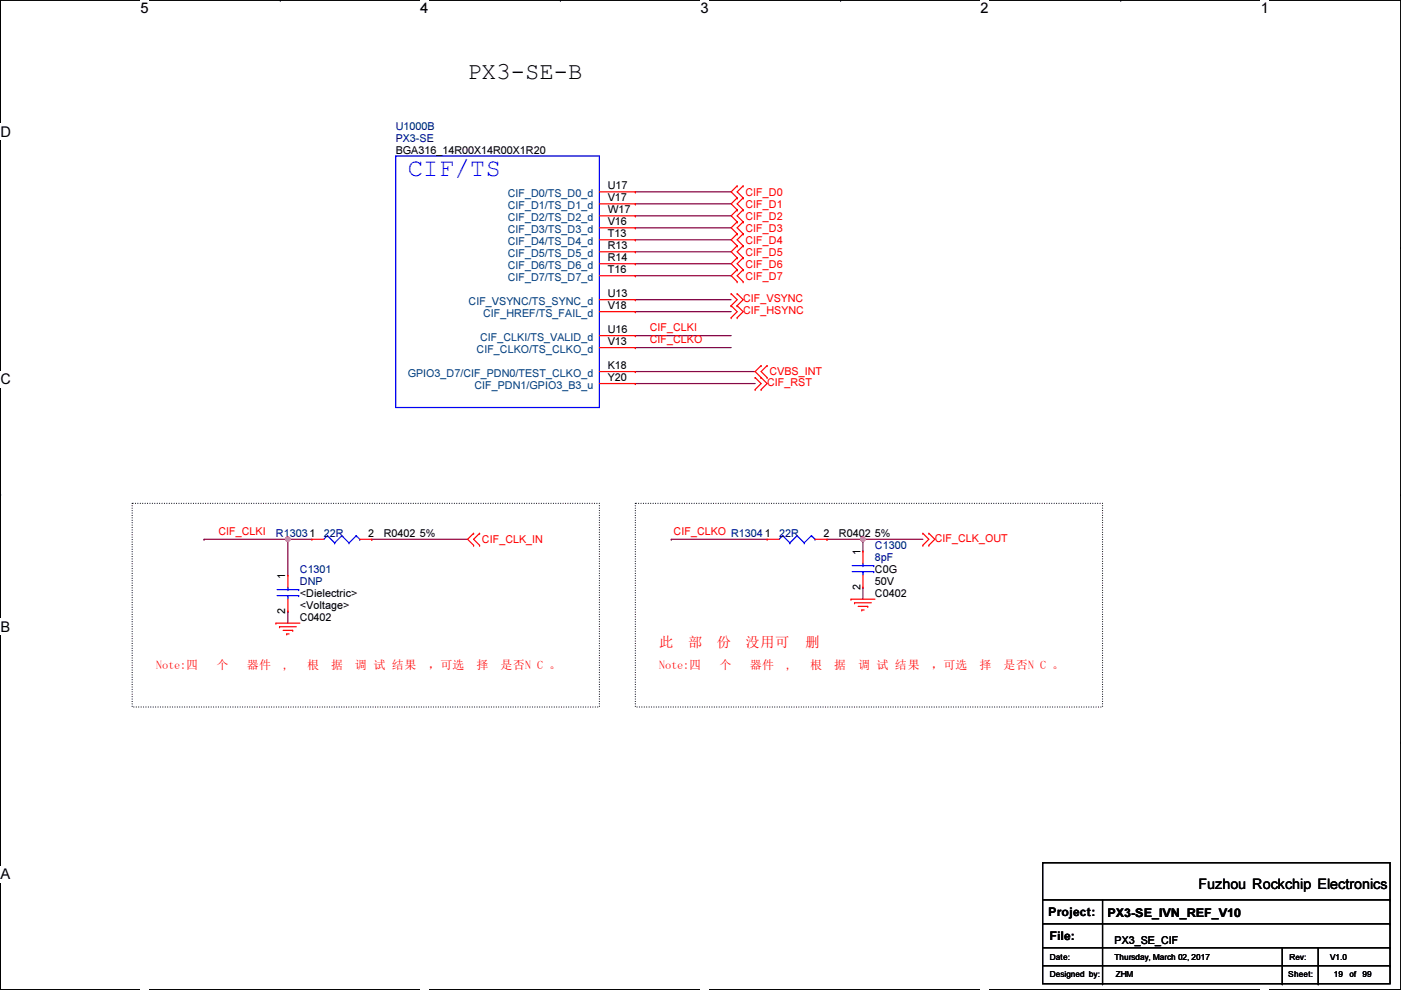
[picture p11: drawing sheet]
<svg xmlns="http://www.w3.org/2000/svg" width="297mm" height="210mm" viewBox="0 0 297 210" stroke-linecap="round" stroke-linejoin="round" font-family="sans-serif">
<path d="M.1 0h296.9v209.8h-296.9z" fill="none" stroke="#000" stroke-width=".25"/>
<g fill="#fff">
<path d="M29.8 0h1.7v3.5h-1.7z"/>
<path d="M29.8 209.8l1.7 .1z"/>
</g>
<path d="M59.4 0h.1M59.4 209.8h.1" fill="none" stroke="#000" stroke-width=".25"/>
<g fill="#fff">
<path d="M89.1 0h1.7v3.5h-1.7z"/>
<path d="M89.1 209.8l1.7 .1z"/>
</g>
<path d="M118.8 0h.1M118.8 209.8h.1" fill="none" stroke="#000" stroke-width=".25"/>
<g fill="#fff">
<path d="M148.5 0h1.7v3.5h-1.7z"/>
<path d="M148.5 209.8l1.7 .1z"/>
</g>
<path d="M178.2 0h.1M178.2 209.8h.1" fill="none" stroke="#000" stroke-width=".25"/>
<g fill="#fff">
<path d="M207.9 0h1.7v3.5h-1.7z"/>
<path d="M207.9 209.8l1.7 .1z"/>
</g>
<path d="M237.6 0h.1M237.6 209.8h.1" fill="none" stroke="#000" stroke-width=".25"/>
<g fill="#fff">
<path d="M267.3 0h1.7v3.5h-1.7z"/>
<path d="M267.3 209.8l1.7 .1z"/>
<path d="M.1 26.2h2.2v3.5h-2.2z"/>
<path d="M297 26.2l.1 3.5z"/>
<path d="M.1 78.7h2.2v3.5h-2.2z"/>
<path d="M297 78.7l.1 3.5z"/>
</g>
<path d="M.1 52.5h.1M297 52.5h.1" fill="none" stroke="#000" stroke-width=".25"/>
<g fill="#fff">
<path d="M.1 131.1h2.1v3.5h-2.1z"/>
<path d="M297 131.1l.1 3.5z"/>
</g>
<path d="M.1 104.9h.1M297 104.9h.1" fill="none" stroke="#000" stroke-width=".25"/>
<path d="M.1 104.9h.1M297 104.9h.1" fill="none" stroke="#000" stroke-width=".21"/>
<g fill="#fff">
<path d="M.1 183.6h2.1v3.5h-2.1z"/>
<path d="M297 183.6l.1 3.5z"/>
</g>
<path d="M.1 157.4h.1M297 157.4h.1" fill="none" stroke="#000" stroke-width=".25"/>
<path d="M28 106.7h99.1v43.2h-99.1zM134.7 106.7h99.1v43.2h-99.1z" fill="none" stroke="#000" stroke-width=".25" stroke-dasharray="0 .5"/>
<g fill="none" stroke="#800040" stroke-width=".25">
<path d="M134.7 58.5h.1M134.7 53.4h.1M134.7 50.8h.1M134.7 45.8h.1M134.7 48.3h.1M134.7 40.7h.1M134.7 55.9h.1M134.7 43.2h.1M134.7 58.5h20.3M134.7 53.4h20.3M134.7 50.8h20.3M134.7 45.8h20.3"/>
<path d="M134.7 48.3h20.3M134.7 40.7h20.3M134.7 55.9h20.3M134.7 43.2h20.3M134.7 66.1h.1M134.7 63.5h.1M134.7 71.2h.1M134.7 73.7h.1M134.7 66.1h20.3M134.7 63.5h20.3M134.7 71.2h20.3M134.7 73.7h20.3"/>
<path d="M61 114.3h.1M61 114.3h5.1M61 114.3v7.7"/>
</g>
<circle cx="61" cy="114.3" r=".49" fill="#f0f"/>
<circle cx="61" cy="114.3" r=".49" fill="none" stroke="#f0f" stroke-width=".25"/>
<g fill="none" stroke="#800040" stroke-width=".25">
<path d="M134.7 78.8h.1M134.7 78.8h25.4M134.7 81.3h.1M134.7 81.3h25.4M43.3 114.3h.1M43.3 114.3h17.7M78.8 114.3h.1M78.8 114.3h20.3M142.3 114.3h.1M142.3 114.3h20.3M175.3 114.3h.1M175.3 114.3h20.4"/>
<path d="M183 114.3h.1M183 114.3v2.6M61 129.6h.1M61 129.6v2.5M183 124.5h.1M183 124.5v2.5"/>
</g>
<circle cx="182.9" cy="114.3" r=".49" fill="#f0f"/>
<circle cx="182.9" cy="114.3" r=".49" fill="none" stroke="#f0f" stroke-width=".25"/>
<g fill="none" stroke="#f00" stroke-width=".25">
<path d="M156.3 39.4h.1M156.3 39.4l-1.3 1.3 1.3 1.3M157.6 39.4h.1M157.6 39.4l-1.3 1.3 1.3 1.3M127.1 40.7h7.6M127.1 43.2h7.6M127.1 45.8h7.6M127.1 48.3h7.6M127.1 50.8h7.6M127.1 53.4h7.6M127.1 55.9h7.6M127.1 58.5h7.6"/>
<path d="M134.7 40.7h.1M134.7 43.2h.1M134.7 45.8h.1M134.7 48.3h.1M134.7 50.8h.1M134.7 53.4h.1M134.7 55.9h.1M134.7 58.5h.1M156.3 42h.1M156.3 44.5h.1M156.3 47h.1M156.3 49.6h.1"/>
<path d="M156.3 52.1h.1M156.3 54.7h.1M156.3 57.2h.1M156.3 59.7h.1M156.3 42l-1.3 1.2 1.3 1.3M156.3 44.5l-1.3 1.3 1.3 1.2M156.3 47l-1.3 1.3 1.3 1.3M156.3 49.6l-1.3 1.2 1.3 1.3M156.3 52.1l-1.3 1.3 1.3 1.3M156.3 54.7l-1.3 1.2 1.3 1.3M156.3 57.2l-1.3 1.3 1.3 1.2M157.6 42h.1"/>
<path d="M157.6 44.5h.1M157.6 47h.1M157.6 49.6h.1M157.6 52.1h.1M157.6 54.7h.1M157.6 57.2h.1M157.6 59.7h.1M157.6 42l-1.3 1.2 1.3 1.3M157.6 44.5l-1.3 1.3 1.3 1.2M157.6 47l-1.3 1.3 1.3 1.3M157.6 49.6l-1.3 1.2 1.3 1.3M157.6 52.1l-1.3 1.3 1.3 1.3"/>
<path d="M157.6 54.7l-1.3 1.2 1.3 1.3M157.6 57.2l-1.3 1.3 1.3 1.2M127.1 63.5h7.6M127.1 71.2h7.6M127.1 66.1h7.6M127.1 73.7h7.6M127.1 78.8h7.6M134.7 63.5h.1M134.7 71.2h.1M134.7 66.1h.1M134.7 73.7h.1M134.7 78.8h.1"/>
<path d="M155 64.8h.1M155 62.3h.1M155 67.4h.1M155 62.3l1.3 1.2-1.3 1.3M155 64.8l1.3 1.3-1.3 1.3M156.3 64.8h.1M156.3 62.3h.1M156.3 67.4h.1M156.3 62.3l1.3 1.2-1.3 1.3M156.3 64.8l1.3 1.3-1.3 1.3M161.4 77.5h.1M161.4 77.5l-1.3 1.3 2.5 2.5-1.2 1.3"/>
<path d="M162.6 77.5h.1M162.6 77.5l-1.2 1.3 1.2 1.3M127.1 81.3h7.6M134.7 81.3h.1M160.1 82.6h.1M160.1 80.1h.1M160.1 80.1l1.3 1.2-1.3 1.3M161.4 80.1h.1M161.4 82.6h.1M162.6 80.1h.1M66.1 114.3h.1M66.1 114.3h2.6"/>
<path d="M76.3 114.3h2.5M78.8 114.3h.1M100.4 113.1h.1M100.4 115.6h.1M100.4 113.1l-1.3 1.2 1.3 1.3M101.7 115.6h.1M101.7 113.1h.1M101.7 113.1l-1.3 1.2 1.3 1.3M162.6 114.3h.1M162.6 114.3h2.6M172.8 114.3h2.5M175.3 114.3h.1"/>
<path d="M183 116.9h.1M183 116.9v2.5M195.7 115.6h.1M195.7 113.1h.1M195.7 113.1l1.2 1.2-1.2 1.3M196.9 115.6h.1M196.9 113.1h.1M196.9 113.1l1.3 1.2-1.3 1.3M58.5 132.1h.1M58.5 132.1h5.1M59.3 132.9h.1M59.3 132.9h3.5"/>
<path d="M60 133.6h2.1M60.8 134.4h.1M60.8 134.4h.5M61 122h.1M61 129.6h.1M61 122v2.5M61 127v2.6M62.1 133.6h.1M180.4 127h.1M180.4 127h5.1M181.2 127.8h.1M181.2 127.8h3.5"/>
<path d="M181.9 128.6h2.1M182.7 129.3h.1M182.7 129.3h.5M183 124.5h.1M183 122v2.5M184 128.6h.1"/>
</g>
<g fill="none" stroke="#000" stroke-width=".25">
<path d="M221.1 182.9h73.6v25.7h-73.6zM221.1 190.8h73.6M221.1 195.9h73.6M233.8 190.8v17.8M294.7 190.8h.1M294.7 195.9h.1M221.1 201h73.6M221.1 204.8h73.6M233.8 208.6h.1M271.9 208.6h.1M271.9 201v7.6M279.5 208.6h.1"/>
<path d="M279.5 201v7.6M294.7 201h.1M294.7 204.8h.1"/>
</g>
<g fill="none" stroke="#00f" stroke-width=".25">
<path d="M83.9 33.1h43.2v53.3h-43.2zM69.4 113.6h.1M69.4 113.6l-.7 .7M69.4 113.6l1.5 1.5M70.9 115.1h.1M72.5 113.6h.1M72.5 113.6l-1.6 1.5M72.5 113.6l1.5 1.5M74 115.1h.1M75.5 113.6h.1M75.5 113.6l-1.5 1.5M75.5 113.6l.8 .7"/>
<path d="M76.3 114.3h.1M165.9 113.6h.1M165.9 113.6l-.7 .7M165.9 113.6l1.6 1.5M167.5 115.1h.1M169 113.6h.1M169 113.6l-1.5 1.5M169 113.6l1.5 1.5M170.5 115.1h.1M172 113.6h.1M172 113.6l-1.5 1.5M172 113.6l.8 .7"/>
<path d="M172.8 114.3h.1M180.7 119.9h4.5M183 119.9h.1M183 119.4v.5M185.2 119.9h.1M58.8 126.3h4.5M58.8 125h4.5M61 125h.1M61 126.3h.1M61 124.5v.5M61 126.3v.7M63.3 126.3h.1"/>
<path d="M63.3 125h.1M180.7 121.2h4.5M183 121.2h.1M183 121.2v.8M185.2 121.2h.1"/>
</g>
<circle cx="61" cy="114.3" r=".49" fill="#f0f"/>
<circle cx="61" cy="114.3" r=".49" fill="none" stroke="#f0f" stroke-width=".25"/>
<circle cx="182.9" cy="114.3" r=".49" fill="#f0f"/>
<circle cx="182.9" cy="114.3" r=".49" fill="none" stroke="#f0f" stroke-width=".25"/>
<text font-size="5.3" fill="#00f" x="86.4" y="37.3">CIF/TS</text>
<text font-size="5.1" x="99.1" y="16.8">PX3-SE-B</text>
<g font-size="3.1">
<text x="29.8" y="2.8">5</text>
<text x="89.1" y="2.8">4</text>
<text x="148.5" y="2.8">3</text>
<text x="207.9" y="2.8">2</text>
<text x="267.3" y="2.8">1</text>
<text x=".1" y="29">D</text>
<text x=".1" y="81.5">C</text>
<text x=".1" y="133.9">B</text>
<text x=".1" y="186.4">A</text>
<text x="297" y="186.4">A</text>
</g>
<g font-size="3" fill="#f00">
<text x="139.8" y="137.2">此</text>
<text x="145.9" y="137.2">部</text>
<text x="152" y="137.2">份</text>
<text x="158.1" y="137.2">没用可</text>
<text x="170.8" y="137.2">删</text>
</g>
<text font-size="3" x="254.1" y="188.5">Fuzhou Rockchip Electronics</text>
<g font-size="2.5" fill="#f00">
<text x="33.1" y="141.9">Note:四</text>
<text x="45.9" y="141.9">个</text>
<text x="52.3" y="141.9">器件</text>
<text x="60" y="141.9">,</text>
<text x="65.1" y="141.9">根</text>
<text x="70.2" y="141.9">据</text>
<text x="75.3" y="141.9">调 试 结果</text>
<text x="90.8" y="141.9">，可 选</text>
<text x="101" y="141.9">择</text>
<text x="106.1" y="141.9">是否N C 。</text>
<text x="139.8" y="141.9">Note:四</text>
<text x="152.6" y="141.9">个</text>
<text x="159" y="141.9">器件</text>
<text x="166.7" y="141.9">,</text>
<text x="171.8" y="141.9">根</text>
<text x="176.9" y="141.9">据</text>
<text x="181.9" y="141.9">调 试 结果</text>
<text x="197.5" y="141.9">，可 选</text>
<text x="207.7" y="141.9">择</text>
<text x="212.8" y="141.9">是否N C 。</text>
</g>
<g font-size="2.5">
<text x="222.3" y="194.2">Project:</text>
<text x="234.8" y="194.4">PX3-SE_IVN_REF_V10</text>
<text x="222.6" y="199.3">File:</text>
</g>
<g font-size="2.3" fill="#000080">
<text x="83.9" y="27.5">U1000B</text>
<text x="83.9" y="30.1">PX3-SE</text>
<text x="58.5" y="113.9">R13031</text>
<text x="68.7" y="113.9">22R</text>
<text x="165.2" y="113.9">22R</text>
<text x="185.5" y="116.4">C1300</text>
<text x="185.5" y="119">8pF</text>
<text x="63.6" y="121.5">C1301</text>
<text x="63.6" y="124">DNP</text>
</g>
<g font-size="2.3">
<text x="83.9" y="32.6">BGA316_14R00X14R00X1R20</text>
<text x="128.9" y="40.1">U17</text>
<text x="128.9" y="42.7">V17</text>
<text x="128.9" y="45.2">W17</text>
<text x="128.9" y="47.8">V16</text>
<text x="128.9" y="50.3">T13</text>
<text x="128.9" y="52.8">R13</text>
<text x="128.9" y="55.4">R14</text>
<text x="128.9" y="57.9">T16</text>
<text x="128.9" y="63">U13</text>
<text x="128.9" y="65.5">V18</text>
<text x="128.9" y="70.6">U16</text>
<text x="128.9" y="73.2">V13</text>
<text x="128.9" y="80.8">Y20</text>
<text x="128.9" y="78.2">K18</text>
<text x="78.1" y="113.8">2</text>
<text x="81.4" y="113.9">R0402 5%</text>
<text x="174.6" y="113.8">2</text>
<text x="177.9" y="113.9">R0402 5%</text>
<text x="182.4" y="117.6" transform="rotate(-90 182.4 117.6)">1</text>
<text x="60.5" y="122.7" transform="rotate(-90 60.5 122.7)">1</text>
<text x="182.4" y="125" transform="rotate(-90 182.4 125)">2</text>
<text x="185.5" y="121.5">C0G</text>
<text x="185.5" y="124">50V</text>
<text x="60.5" y="130.1" transform="rotate(-90 60.5 130.1)">2</text>
<text x="63.6" y="131.7">C0402</text>
<text x="63.6" y="126.6">&lt;Dielectric&gt;</text>
<text x="63.6" y="129.1">&lt;Voltage&gt;</text>
<text x="185.5" y="126.6">C0402</text>
<text x="236.3" y="200.2">PX3_SE_CIF</text>
</g>
<g font-size="2.3" fill="#004080">
<text x="107.7" y="41.7">CIF_D0/TS_D0_d</text>
<text x="107.7" y="44.3">CIF_D1/TS_D1_d</text>
<text x="107.7" y="46.8">CIF_D2/TS_D2_d</text>
<text x="107.7" y="49.4">CIF_D3/TS_D3_d</text>
<text x="107.7" y="51.9">CIF_D4/TS_D4_d</text>
<text x="107.7" y="54.4">CIF_D5/TS_D5_d</text>
<text x="107.7" y="57">CIF_D6/TS_D6_d</text>
<text x="107.7" y="59.5">CIF_D7/TS_D7_d</text>
<text x="99.4" y="64.6">CIF_VSYNC/TS_SYNC_d</text>
<text x="102.4" y="67.1">CIF_HREF/TS_FAIL_d</text>
<text x="101" y="74.8">CIF_CLKO/TS_CLKO_d</text>
<text x="101.8" y="72.2">CIF_CLKI/TS_VALID_d</text>
<text x="86.4" y="79.8">GPIO3_D7/CIF_PDN0/TEST_CLKO_d</text>
<text x="100.6" y="82.4">CIF_PDN1/GPIO3_B3_u</text>
</g>
<g font-size="2.3" fill="#f00">
<text x="158.1" y="41.5">CIF_D0</text>
<text x="158.1" y="44">CIF_D1</text>
<text x="158.1" y="46.6">CIF_D2</text>
<text x="158.1" y="49.1">CIF_D3</text>
<text x="158.1" y="51.6">CIF_D4</text>
<text x="158.1" y="54.2">CIF_D5</text>
<text x="158.1" y="56.7">CIF_D6</text>
<text x="158.1" y="59.3">CIF_D7</text>
<text x="157.6" y="64.1">CIF_VSYNC</text>
<text x="137.7" y="70.2">CIF_CLKI</text>
<text x="157.6" y="66.6">CIF_HSYNC</text>
<text x="137.7" y="72.8">CIF_CLKO</text>
<text x="162.6" y="81.9">CIF_RST</text>
<text x="163.1" y="79.6">CVBS_INT</text>
<text x="46.3" y="113.4">CIF_CLKI</text>
<text x="142.8" y="113.4">CIF_CLKO R13041</text>
<text x="102.2" y="115.1">CIF_CLK_IN</text>
<text x="198.2" y="114.9">CIF_CLK_OUT</text>
</g>
<g font-size="1.8">
<text x="222.6" y="203.6">Date:</text>
<text x="236.3" y="203.6">Thursday, March 02, 2017</text>
<text x="282" y="203.6">V1.0</text>
<text x="222.6" y="207.1">Designed by:</text>
<text x="236.6" y="207.1">ZHM</text>
<text x="273.1" y="207.1">Sheet:</text>
<text x="282.8" y="207.1">19</text>
<text x="286.1" y="207.1">of 99</text>
</g>
<text font-size="1.7" x="273.4" y="203.6">Rev:</text>
</svg>
